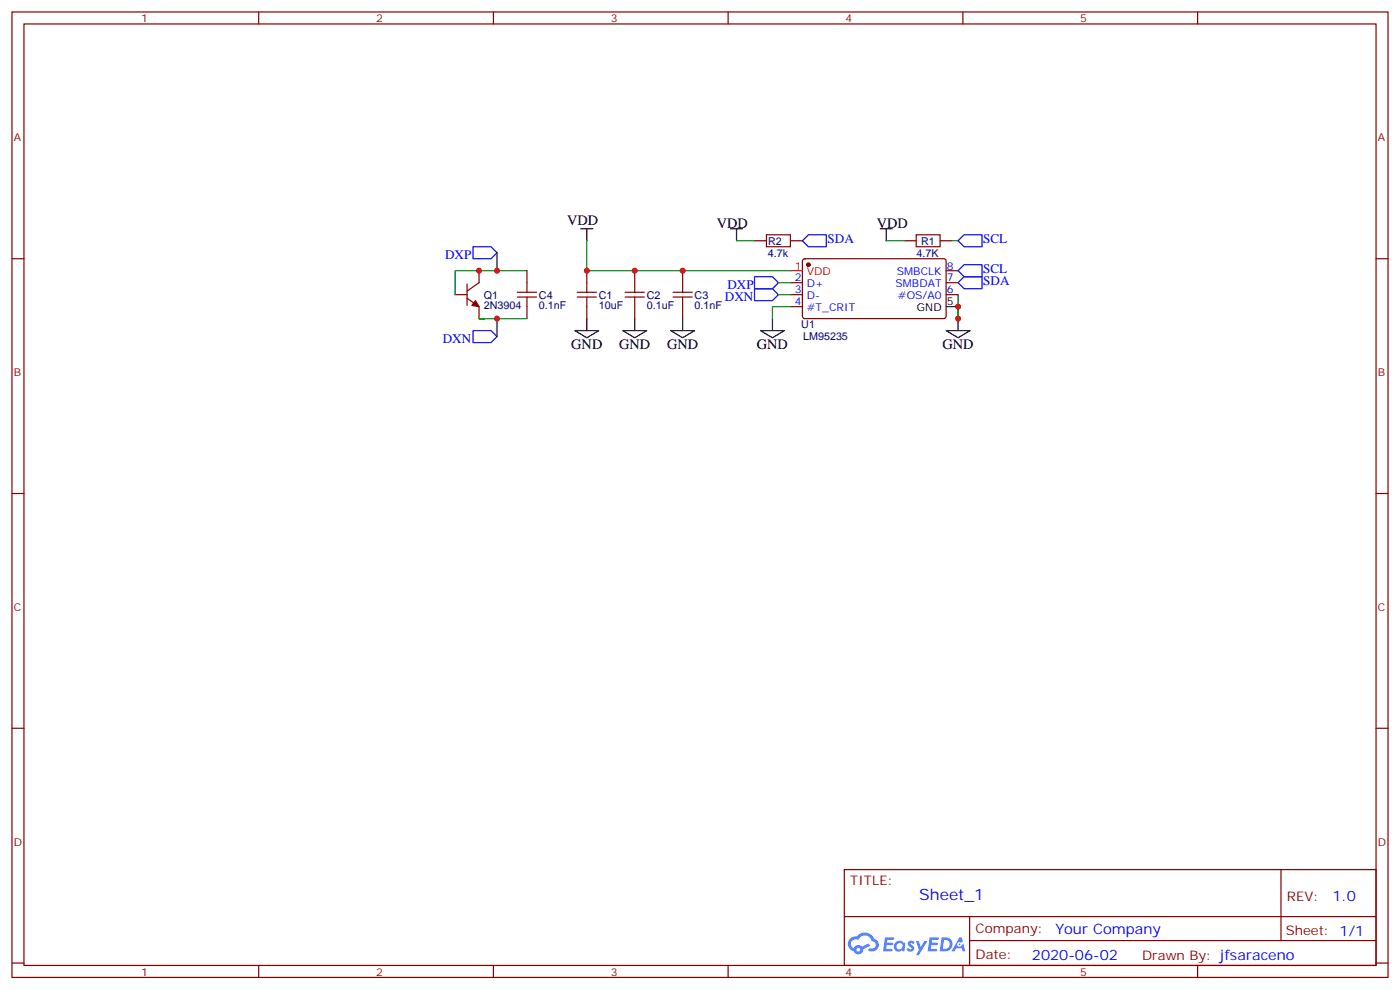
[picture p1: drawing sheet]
<svg xmlns="http://www.w3.org/2000/svg" width="412mm" height="292mm" viewBox="0 0 412 292" stroke-linecap="round" stroke-linejoin="round" font-family="sans-serif">
<g fill="none" stroke="#870000" stroke-width=".35">
<path d="M3.5 3.5h405.4v284.4h-405.4zM7.1 7.1h398.2v277.2h-398.2zM76.2 3.5v3.6M145.3 3.5v3.6M214.5 3.5v3.6M283.6 3.5v3.6M352.8 3.5v3.6M3.5 76.2h3.6M405.3 76.2h3.6M3.5 145.3h3.6M405.3 145.3h3.6M3.5 214.5h3.6"/>
<path d="M405.3 214.5h3.6M248.7 256.1h156.6v28.2h-156.6zM377.3 256.1v20.9M248.7 270h156.5M285.6 277h119.6M285.6 270v14.1M3.5 283.6h3.6M76.2 284.3v3.6M145.3 284.3v3.6M214.5 284.3v3.6M283.6 284.3v3.6M352.8 284.3v3.6"/>
<path d="M405.3 283.6h3.6"/>
</g>
<g fill="#5487ff">
<path d="M267.7 277.3a1.22 1.22 0 0 1 1.7 .3l-.4 .5a.47 .47 0 0 0-.3-.4 .47 .47 0 0 0-.5 .2l.1 .3a1.14 1.14 0 0 1 .8 1.7 1.14 1.14 0 0 1-1.9 0l-.2-.2 .5-.5 .7 .4a.29 .29 0 0 0 .3-.3 .29 .29 0 0 0-.2-.3 1.04 1.04 0 0 1-.6-1.7z"/>
<path d="M260.7 276h2.4l.3 .2-.2 .5-1.8 .1-.1 .8h1.5l.3 .4-.3 .4h-1.6l-.2 1.1h1.7l.2 .3-.2 .3-2.6 .1z"/>
<path d="M273.8 276h2.4l.3 .2-.1 .5-1.8 .1-.2 .8h1.6l.3 .4-.4 .4h-1.6l-.1 1.1h1.7l.2 .3-.2 .3-2.6 .1z"/>
<path d="M282.6 276.1h.7l.3 1.2-.6 .3a.69 .69 0 0 0-1 .3 .69 .69 0 0 0 .4 1 .69 .69 0 0 0 .9-.7l.5-.2 .6 2.2h-.8l-.2-.9h-1.8l-.5 .9h-.8z"/>
<path d="M269.8 277.1h.8l.6 1.8 1.1-1.8h.9l-2.6 4.2h-.8l.9-1.5z"/>
<path d="M277.4 276.1l-.6 4.1h1.3a2.11 2.11 0 0 0 2.5-2.1 2.11 2.11 0 0 0-2.5-2zM278.1 276.8a1.39 1.39 0 0 1 1.7 1.4 1.39 1.39 0 0 1-1.8 1.3h-.3z"/>
<path d="M263.7 277.7a1.54 1.54 0 0 0-.1 2.1 1.54 1.54 0 0 0 2.2 .2l.6 .2 .3-2.3-.2-.2-.4-.1a1.49 1.49 0 0 0-2.4 .1zM264 278.7a.94 .94 0 0 1 1.8 0 .94 .94 0 0 1-1.8 0z"/>
<path d="M250.4 276.4a2.18 2.18 0 0 0 1.1 3.7 1.44 1.44 0 0 0 1.6 1 1.44 1.44 0 0 0 1.2-1.5l2-1-.5-.8-1.9 1a1.47 1.47 0 0 0-2.4 .4 1.39 1.39 0 0 1-.7-1.9 1.39 1.39 0 0 1 2-.5 2.12 2.12 0 0 1 2.2-1.3 2.12 2.12 0 0 1 1.9 1.7 1.14 1.14 0 0 1 1.1 1.4 1.14 1.14 0 0 1-1.7 .8 .43 .43 0 0 0-.5 .3 .43 .43 0 0 0 .4 .5 1.98 1.98 0 0 0 2.5-1.2 1.98 1.98 0 0 0-1.2-2.5 3.1 3.1 0 0 0-5.3-.7l-.9 .1zM252.3 279.7a.55 .55 0 0 1 1.1 0 .55 .55 0 0 1-1.1 0z"/>
<circle cx="282.6" cy="278.1" r=".26"/>
</g>
<g fill="none" stroke="#870000" stroke-width=".35">
<path d="M141.1 79.7v3.6l-3.5 2.4M155.2 79.7v6.4M172.9 79.7v6.4M187 79.7v6.4M201.1 79.7v6.4M222.2 70.9h3.6M225.8 69.1h7v3.6h-7zM232.8 70.9h3.6M236.6 76.4l.5-.2 41.2 .1 .4 .6-.1 16.5-.6 .4h-41.2l-.4-.7v-16.2zM266.3 70.9h3.6M269.9 69.1h7v3.6h-7zM276.9 70.9h3.6"/>
<path d="M278.7 79.7h3.5M134.1 86.8h3.5M137.6 87.8l3.5 2.5v3.5M137.6 83.6v6.4M152.4 87.5h5.6M152.4 86.1h5.6M155.2 87.5v6.3M170 87.5h5.7M170 86.1h5.7M172.9 87.5v6.3M184.1 87.5h5.7M184.1 86.1h5.7"/>
<path d="M187 87.5v6.3M198.3 87.5h5.6M198.3 86.1h5.6M201.1 87.5v6.3M232.8 86.8h3.6M232.8 83.3h3.6M232.8 90.3h3.6M278.7 86.8h3.5M278.7 83.3h3.5"/>
</g>
<path d="M146.4 74.4v5.3M155.2 79.7h-21.1v7.1M172.9 70.9v8.8h59.9M217 70.9h5.2M261.1 70.9h5.2M280.5 70.9h1.7M141.1 93.8h14.1M146.4 93.8v5.3M229.3 83.3h3.5M229.3 86.8h3.5M232.8 90.3h-5.3v3.5M282.2 86.8v7" fill="none" stroke="#008700" stroke-width=".35"/>
<g fill="#870000" stroke="#870000" stroke-width=".35">
<path d="M140.1 88.5l1 1.8-2.1-.3z"/>
<circle cx="238.1" cy="78" r=".53"/>
</g>
<path d="M139.3 72.7h5.3l1.8 1.7-1.8 1.8h-5.3zM238.1 69.1h5.3v3.6h-5.3l-1.7-1.8zM282.2 70.9l1.8-1.8h5.3v3.6h-5.3zM282.2 79.7l1.8-1.7h5.3v3.5h-5.3zM139.3 97.4h5.3l1.8 1.7-1.8 1.8h-5.3zM222.2 81.5h5.3l1.8 1.8-1.8 1.7h-5.3zM222.2 85h5.3l1.8 1.8-1.8 1.7h-5.3zM282.2 83.3l1.8-1.8h5.3v3.5h-5.3z" fill="none" stroke="#00f" stroke-width=".35"/>
<path d="M232.8 79.7h3.6" fill="none" stroke="#f00" stroke-width=".35"/>
<g fill="none" stroke="#000" stroke-width=".35">
<path d="M171.1 67.4h3.5M172.9 67.4v3.5M215.2 67.4h3.5M217 67.4v3.5M259.3 67.4h3.5M261.1 67.4v3.5M169.3 97.4h7.1l-3.5 2.1zM172.9 93.8v3.6M183.4 97.4h7.1l-3.5 2.1zM187 93.8v3.6M197.6 97.4h7l-3.5 2.1zM201.1 93.8v3.6"/>
<path d="M224 97.4h7.1l-3.6 2.1zM227.5 93.8v3.6M278.7 97.4h7.1l-3.6 2.1zM278.7 90.3h3.5M282.2 93.8v3.6"/>
</g>
<g fill="#c00">
<circle cx="282.2" cy="93.8" r=".88"/>
<circle cx="282.2" cy="90.3" r=".88"/>
<circle cx="172.9" cy="79.7" r=".88"/>
<circle cx="141.1" cy="79.7" r=".88"/>
<circle cx="146.4" cy="93.8" r=".88"/>
<circle cx="146.4" cy="79.7" r=".88"/>
<circle cx="187" cy="79.7" r=".88"/>
<circle cx="201.1" cy="79.7" r=".88"/>
</g>
<text font-size="4.6" fill="#00f" x="270.8" y="265.1">Sheet_1</text>
<g font-size="4.2">
<text x="167.1" y="66.3">VDD</text>
<text x="211.1" y="67">VDD</text>
<text x="258.3" y="67.1">VDD</text>
<text x="168.3" y="102.7">GND</text>
<text x="182.4" y="102.7">GND</text>
<text x="196.5" y="102.7">GND</text>
<text x="223" y="102.7">GND</text>
<text x="277.6" y="102.7">GND</text>
</g>
<g font-size="4.2" fill="#00f">
<text x="392.5" y="265.4">1.0</text>
<text x="310.9" y="274.9">Your Company</text>
<text x="304" y="282.7">2020-06-02</text>
</g>
<g font-size="3.9" fill="#00f">
<text x="243.8" y="71.5">SDA</text>
<text x="289.6" y="71.5">SCL</text>
<text x="131.1" y="76.2">DXP</text>
<text x="289.6" y="80.4">SCL</text>
<text x="289.7" y="83.9">SDA</text>
<text x="213.5" y="88.6">DXN</text>
<text x="214.3" y="85.1">DXP</text>
<text x="130.4" y="100.9">DXN</text>
</g>
<g font-size="3.9" fill="#800">
<text x="250.5" y="260.7">TITLE:</text>
<text x="379.1" y="265.4">REV:</text>
<text x="287.4" y="274.9">Company:</text>
<text x="378.7" y="275.5">Sheet: 1/1</text>
<text x="287.4" y="282.6">Date:</text>
<text x="336.4" y="282.7">Drawn By: jfsaraceno</text>
</g>
<g font-size="3.2" fill="#800">
<text x="41.6" y="6.5">1</text>
<text x="110.8" y="6.5">2</text>
<text x="179.9" y="6.5">3</text>
<text x="249.1" y="6.5">4</text>
<text x="318.2" y="6.5">5</text>
<text x="4.1" y="41.6">A</text>
<text x="405.9" y="41.6">A</text>
<text x="4.1" y="110.8">B</text>
<text x="405.9" y="110.8">B</text>
<text x="4.1" y="179.9">C</text>
<text x="405.9" y="179.9">C</text>
<text x="4.1" y="249.1">D</text>
<text x="405.9" y="249.1">D</text>
<text x="41.6" y="287.3">1</text>
<text x="110.8" y="287.3">2</text>
<text x="179.9" y="287.3">3</text>
<text x="249.1" y="287.3">4</text>
<text x="318.2" y="287.3">5</text>
</g>
<g font-size="3.2" fill="#000080">
<text x="226.2" y="75.6">4.7k</text>
<text x="226.3" y="72.1">R2</text>
<text x="270" y="75.6">4.7K</text>
<text x="271.3" y="72">R1</text>
<text x="142.5" y="88">Q1</text>
<text x="158.7" y="87.9">C4</text>
<text x="176.4" y="87.9">C1</text>
<text x="190.5" y="87.9">C2</text>
<text x="204.6" y="87.9">C3</text>
<text x="142.5" y="91.1">2N3904</text>
<text x="158.7" y="91.1">0.1nF</text>
<text x="176.4" y="91.1">10uF</text>
<text x="190.5" y="91.1">0.1uF</text>
<text x="204.6" y="91.1">0.1nF</text>
<text x="236" y="96.7">U1</text>
<text x="236.6" y="100.3">LM95235</text>
</g>
<g font-size="3.2" fill="#f00">
<text x="234.2" y="79.4">1</text>
<text x="237.7" y="81.1">VDD</text>
</g>
<g font-size="3.2" fill="#00f">
<text x="234.2" y="82.9">2</text>
<text x="264.2" y="81.1">SMBCLK</text>
<text x="278.9" y="82.9">7</text>
<text x="278.9" y="79.4">8</text>
<text x="234.2" y="86.4">3</text>
<text x="234.2" y="90">4</text>
<text x="237.7" y="84.7">D+</text>
<text x="237.7" y="88.2">D-</text>
<text x="263.8" y="84.7">SMBDAT</text>
<text x="264.5" y="88.2">#OS/A0</text>
<text x="278.9" y="86.4">6</text>
<text x="237.7" y="91.7">#T_CRIT</text>
</g>
<g font-size="3.2">
<text x="278.9" y="90">5</text>
<text x="270.1" y="91.7">GND</text>
</g>
</svg>
